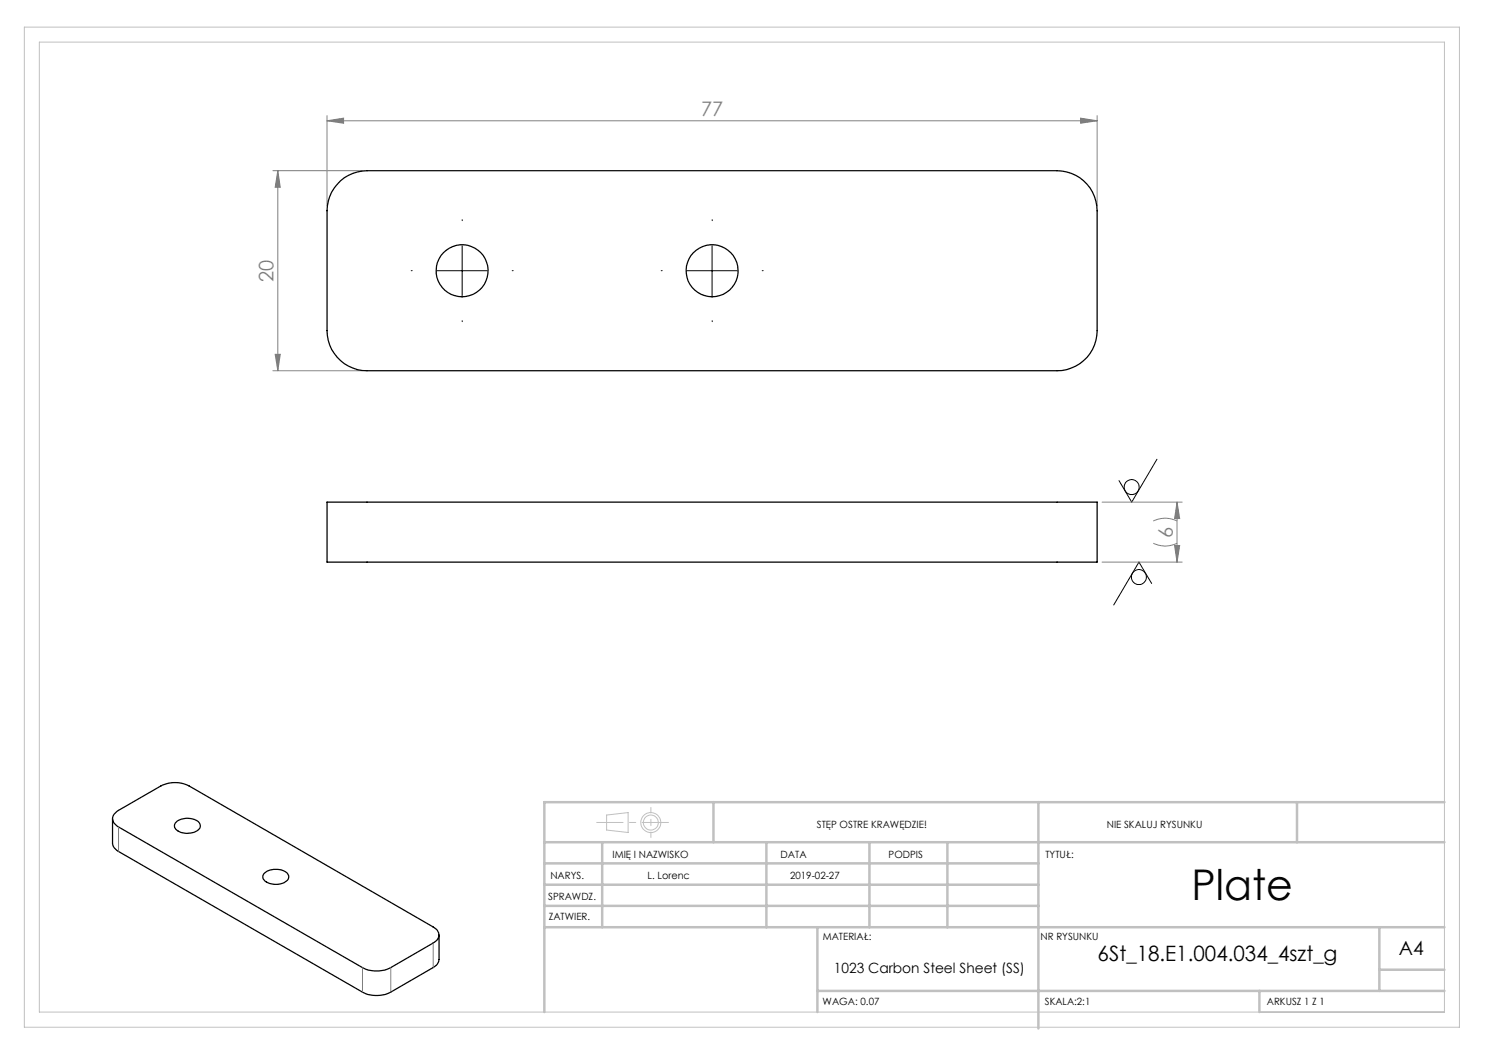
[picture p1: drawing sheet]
<svg xmlns="http://www.w3.org/2000/svg" width="297mm" height="210mm" viewBox="0 0 297 210" stroke-linecap="round" stroke-linejoin="round" font-family="sans-serif">
<g fill="none" stroke="#000" stroke-width=".2">
<path d="M87.4 54.1h10M92.4 49.2v10M137.4 54.1h10M142.4 49.2v10M231.4 91.9l-5.1 8.5-2.5-4.3M230.3 116.7l-2.5-4.3-5.1 8.6"/>
<circle cx="226.3" cy="97.4" r="1.49"/>
<circle cx="227.8" cy="115.4" r="1.51"/>
</g>
<g fill="none" stroke="#c0c0c0" stroke-width=".2">
<path d="M4.9 5.4h287v200h-287zM7.9 8.4h281v194h-281zM121.3 163l4.3-.5v4l-4.3-.5z"/>
<circle cx="130.2" cy="164.5" r="2"/>
<circle cx="130.2" cy="164.5" r="1.49"/>
</g>
<g fill="none" stroke="#808080" stroke-width=".2">
<path d="M54.6 34.1h17.8M55.6 34.1l.5 3.4h-1.1zM55.6 34.1v40M65.4 24.2l3.3-.6v1.1zM65.4 23.1v18.1M65.4 24.2h154M216.1 23.6l3.3 .6-3.3 .5zM219.4 23.1v18.1M54.6 74.1h17.8M55 70.9h1.1l-.5 3.2zM220.4 100.4h16M220.4 112.4h16"/>
<path d="M230.6 108.6l.4 .2a5.2 5.2 0 0 0 4.4-.2M230.6 104.2l.4-.1a5.2 5.2 0 0 1 4.4 .1M234.9 109.1h1l-.5 3.3zM235.4 100.4l.5 3.3h-1zM235.4 100.4v12"/>
</g>
<path d="M82.4 54.1h-.2M92.4 44.1v-.2M102.4 54.1h.2M132.4 54.1h-.2M142.4 44.1v-.2M152.4 54.1h.2M92.4 64.1v.2M142.4 64.1v.2" fill="none" stroke="#000" stroke-width=".2" stroke-dasharray="15.2 1.3 1.3 1.3"/>
<path d="M133.7 164.5h-14.4" fill="none" stroke="#c0c0c0" stroke-width=".2" stroke-dasharray="15.2 1.3 1.3 1.3" stroke-dashoffset="10"/>
<path d="M130.2 161.5v6" fill="none" stroke="#c0c0c0" stroke-width=".2" stroke-dasharray="15.2 1.3 1.3 1.3" stroke-dashoffset="14.1"/>
<g fill="none" stroke="#c0c0c0" stroke-width=".5">
<path d="M108.9 176.9h98.8M108.9 172.7h98.8M108.9 168.4h180M120.4 168.4v17M142.7 160.4v8M153.3 168.4v17M173.9 168.4v17M189.5 168.4v17M207.7 160.4v45.3M259.4 160.4v8M288.9 160.4h-180v42M108.9 181.2h98.8"/>
<path d="M108.9 185.4h180M163.5 198.2h125.4M163.5 185.4v17M251.9 198.2v4.2M275.9 185.4v12.8M275.9 193.9h13"/>
</g>
<g fill="#808080">
<path d="M65.4 24.2l3.3-.6v1.1zM216.1 23.6l3.3 .6-3.3 .5z"/>
<path d="M55 70.9h1.1l-.5 3.2zM55.6 34.1l.5 3.4h-1.1z"/>
<path d="M235.4 100.4l.5 3.3h-1zM234.9 109.1h1l-.5 3.3z"/>
</g>
<g fill="none" stroke="#000" stroke-width=".25">
<path d="M68.1 36.2a8.1 8.1 0 0 1 5.3-2.1h138a8 8 0 0 1 8 8v24a8 8 0 0 1-8 8h-138a8 8 0 0 1-8-8v-24a8.1 8.1 0 0 1 2.7-5.9zM65.4 100.4h154v12h-154zM22.5 163.8v5l.2 .5 .7 .8 49.1 28.3a6.2 6.2 0 0 0 5.6 0l8.5-4.9 .9-.6 .3-1v-4.9M22.9 162.8l.8-.7 8.5-4.9a6.2 6.2 0 0 1 5.6 0l48.8 28.2a1.71 1.71 0 0 1 1.2 1.6 1.71 1.71 0 0 1-1.2 1.6l-8.5 4.9a6.2 6.2 0 0 1-5.6 0l-48.8-28.1a1.68 1.68 0 0 1-.8-2.6zM35.2 164.4a3.6 3.6 0 0 1 4.7 .2 1.14 1.14 0 0 1-.8 1.7 3.4 3.4 0 0 1-4.2-.8v-.5zM52.7 174.8a3.6 3.6 0 0 1 4.8 0 1.18 1.18 0 0 1-.7 1.8 3.7 3.7 0 0 1-4.1-.7l-.1-.7z"/>
<circle cx="92.4" cy="54.2" r="5.2"/>
<circle cx="142.4" cy="54.2" r="5.2"/>
</g>
<path d="M23.7 165.3v4.9M72.5 198.4v-4.9M78.2 193.5v4.9M86.6 193.5v-4.9" fill="none" stroke="#808080" stroke-width=".2" stroke-dasharray="6.3 1.3 1.3 1.3 1.3 1.3"/>
<text font-size="8.5" x="238.3" y="179.9">Plate</text>
<text font-size="4.2" x="219.5" y="192.2">6St_18.E1.004.034_4szt_g</text>
<g font-size="4" fill="#808080">
<text x="140.2" y="23.3">77</text>
<text x="54.7" y="56.4" transform="rotate(-90 54.7 56.4)">20</text>
<text x="234.6" y="107.5" transform="rotate(-90 234.6 107.5)">6</text>
</g>
<text font-size="3.9" x="279.8" y="190.9">A4</text>
<text font-size="2.8" x="166.8" y="194.6">1023 Carbon Steel Sheet (SS)</text>
<g font-size="2">
<text x="163.4" y="165.5">STĘP OSTRE KRAWĘDZIE!</text>
<text x="221.4" y="165.6">NIE SKALUJ RYSUNKU</text>
<text x="122.5" y="171.6">IMIĘ I NAZWISKO</text>
<text x="156.1" y="171.6">DATA</text>
<text x="177.7" y="171.6">PODPIS</text>
<text x="209.1" y="171.6">TYTUŁ:</text>
<text x="110.1" y="175.8">NARYS.</text>
<text x="129.5" y="175.8">L. Lorenc</text>
<text x="158" y="175.7">2019-02-27</text>
<text x="109.6" y="180">SPRAWDZ.</text>
<text x="109.7" y="184.1">ZATWIER.</text>
<text x="164.5" y="187.9">MATERIAŁ:</text>
<text x="208.1" y="188.1">NR RYSUNKU</text>
<text x="164.5" y="201">WAGA: 0.07</text>
<text x="209" y="201">SKALA:2:1</text>
<text x="253.4" y="201">ARKUSZ 1 Z 1</text>
</g>
</svg>
